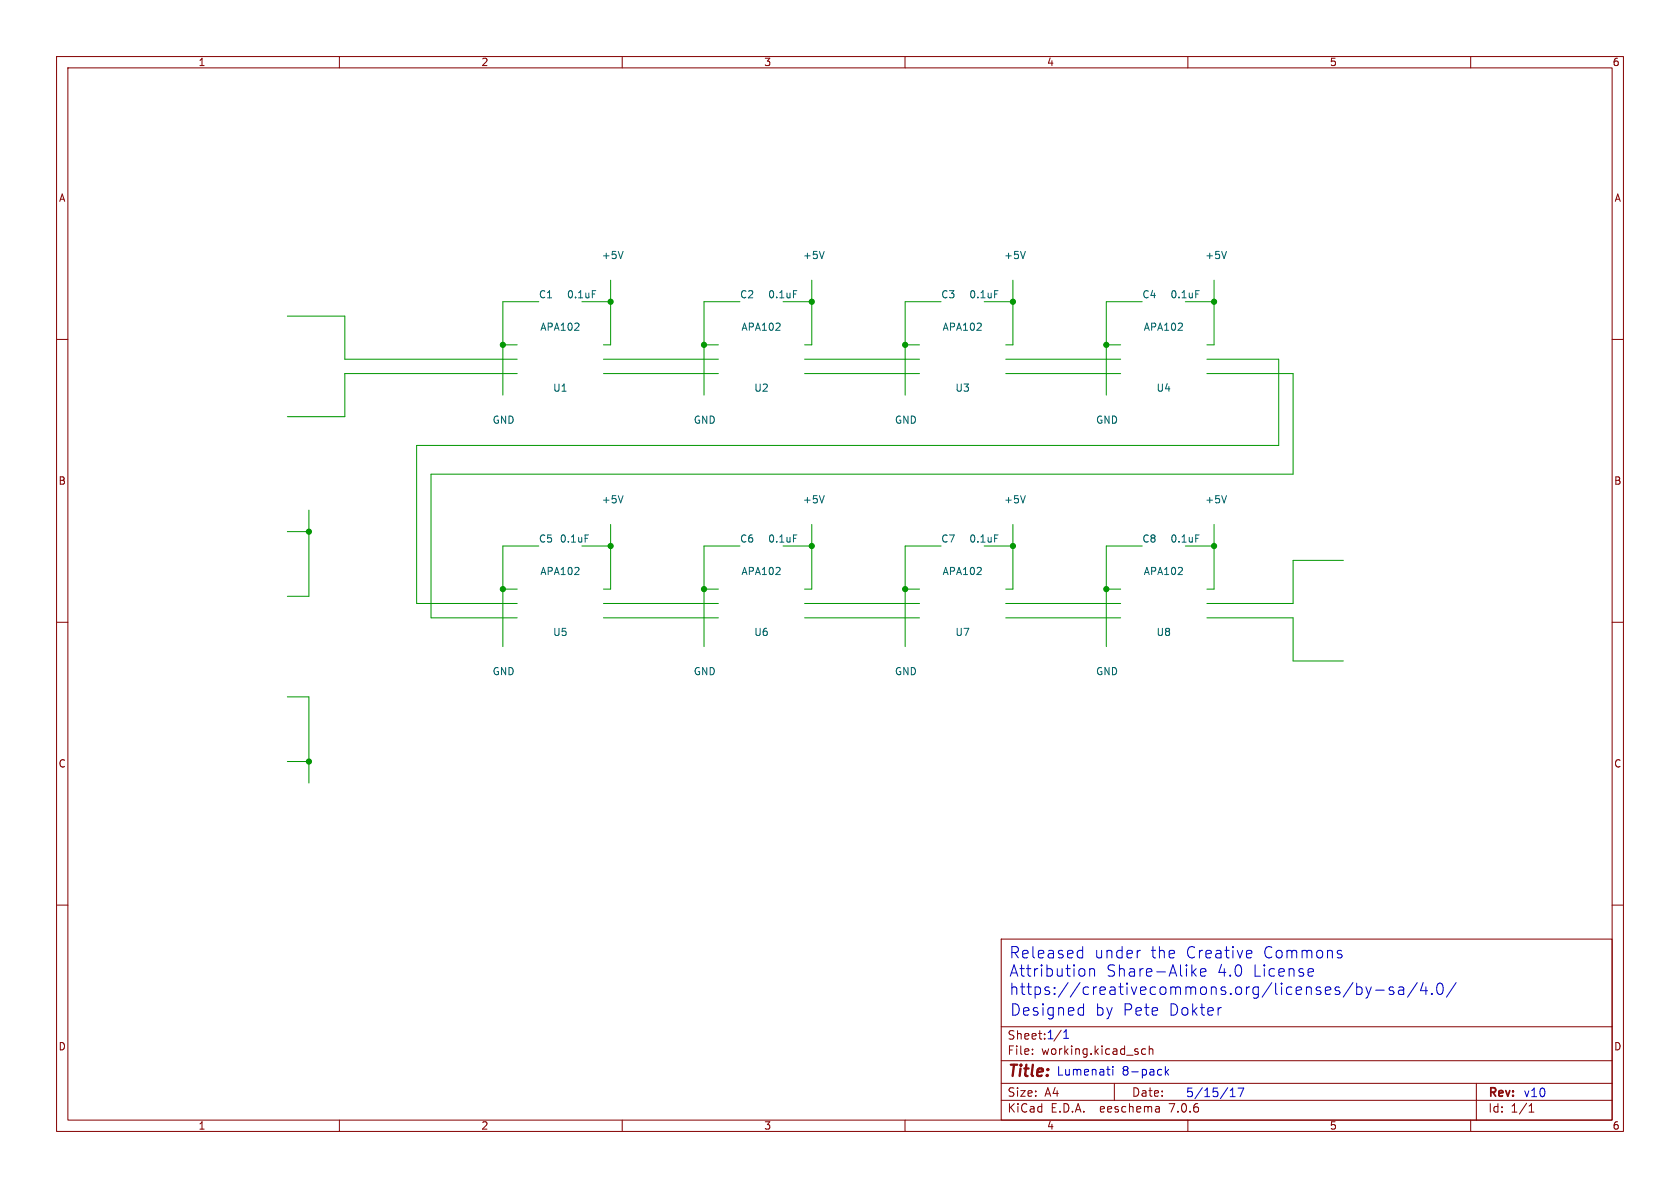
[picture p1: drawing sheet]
<svg xmlns="http://www.w3.org/2000/svg" width="297mm" height="210mm" viewBox="0 0 297 210" stroke-linecap="round" stroke-linejoin="round" font-family="sans-serif">
<g fill="none" stroke="#840000" stroke-width=".18">
<path d="M10 10h277v190h-277zM12 12h273v186h-273zM60 10v2M110 10v2M160 10v2M210 10v2M260 10v2M10 60h2M285 60h2M10 110h2M285 110h2M10 160h2"/>
<path d="M285 160h2M177 166h108v32h-108zM60 198v2M110 198v2M160 198v2M177 194.5h108M177 191.5h108M177 187.5h108M177 181.5h108M182.5 186.3v.1M182.5 185.5v.1M197 191.5v3"/>
<path d="M202.5 185.5l-.4-.1-.3 .3v.4l.2 .2h.5M203.2 185.5l.2-.1 .3 .1 .1 .9M203.2 184.9v1.5M204.9 195.7l.1 .9M205 196.5l-.2 .1M205 196h-.2M210 198v2M260 198v2M261 191.5v6.5M270.3 196.6h.9M270.3 195.5l.4-.4v1.5"/>
</g>
<g fill="none" stroke="#0000c2" stroke-width=".18">
<path d="M190.8 168l.6 .1M191 178.1l.6 .1M191.4 167.3v2M191.4 169.2l-.6 .1M191.6 177.4v2.1M191.6 179.4l-.6 .1M191.6 171.3l.2 .3v.6l-.2 .3M192.6 171.4a.5 .5 0 0 1 .9 .1v1.1M192.6 171.2v1.4M201.4 168h.2M210.9 171.8l.6 .8M211.5 171.2l-.8 .8"/>
<path d="M212.2 171.9l1-.2-.1-.4-.6-.1-.3 .3 .1 1 .2 .1 .6-.1M215.7 178.1h.2M220.6 168l.6 .1 .1 .4-.9 .2M221.2 169.2l-.6 .1M231.9 171.2l.2 .1 .1 .4-1 .2M232.1 172.5l-.2 .1M236.7 168.7l.5 .1 .1 .2-.3 .3h-.4M236.7 168l.5 .1M239.2 173.7l-1.7 2.6M239.8 173.8v2M239.8 174.6l.6-.1 .4 .3v.6l-.2 .3-.2 .1-.6-.1M241.5 174.5l.5 1.3"/>
<path d="M242 175.8l-.2 .5-.3 .2M242.4 174.5l-.4 1.3M243.2 175h1.5M246.3 174.6l-.4-.1-.3 .2 .1 .3 .6 .2 .1 .2-.1 .3-.1 .1-.6-.1M247.3 174.6l.2-.1 .6 .1 .1 1.2M248.2 174.9l-.7 .1a.39 .39 0 0 0-.3 .4 .39 .39 0 0 0 .3 .4l.7-.1M250.6 173.7l-1.8 2.6M251.6 173.7l-.5 1.4h1.3M252.1 174.5v1.3M253.1 175.6l.1 .1-.1 .1M253.1 175.6l-.1 .1 .1 .1M253.1 175.6v.2"/>
<path d="M254.2 174a.48 .48 0 0 1 .5-.2 .48 .48 0 0 1 .3 .4 1.03 1.03 0 0 1-.5 1.6 1.22 1.22 0 0 1-.3-1.8zM257.4 173.7l-1.7 2.6M195.6 189h.6M195.9 190l.3 .1M196.7 188.5v.2M196.7 189v1.1M206 188.5v1.6M206.2 189.5l.4 .6M206.6 189l-.6 .6M217.5 193.9h.9M217.5 192.8l.4-.5v1.6M218.9 192.3h1l-.7 1.6"/>
</g>
<g fill="none" stroke="#009600" stroke-width=".18">
<path d="M50.8 55.9h10.2v7.6h30.4M95.2 53.3h-6.3v16.6M102.9 53.3h5M107.9 49.5v11.5h-1.2M130.8 53.3h-6.3v16.6M138.4 53.3h5.1M143.5 49.5v11.5h-1.3M166.4 53.3h-6.4v16.6M174 53.3h5.1M179.1 49.5v11.5h-1.3M201.9 53.3h-6.3v16.6M209.5 53.3h5.1"/>
<path d="M214.6 49.5v11.5h-1.2M88.9 61h2.5M91.4 66h-30.4v7.7h-10.2M106.7 63.5h20.3M106.7 66h20.3M124.5 61h2.5M142.2 63.5h20.4M142.2 66h20.4M160 61h2.6M177.8 63.5h20.3M177.8 66h20.3M195.6 61h2.5"/>
<path d="M213.4 63.5h12.7v15.2h-152.4v28h17.7M213.4 66h15.2v17.8h-152.4v25.4h15.2M50.8 94h3.8M54.6 90.2v15.2h-3.8M95.2 96.5h-6.3v17.8M102.9 96.5h5M107.9 92.7v11.4h-1.2M130.8 96.5h-6.3v17.8M138.4 96.5h5.1M143.5 92.7v11.4h-1.3M166.4 96.5h-6.4v17.8M174 96.5h5.1"/>
<path d="M179.1 92.7v11.4h-1.3M201.9 96.5h-6.3v17.8M209.5 96.5h5.1M214.6 92.7v11.4h-1.2M237.5 99.1h-8.9v7.6h-15.2M88.9 104.1h2.5M106.7 106.7h20.3M106.7 109.2h20.3M124.5 104.1h2.5M142.2 106.7h20.4M142.2 109.2h20.4M160 104.1h2.6"/>
<path d="M177.8 106.7h20.3M177.8 109.2h20.3M195.6 104.1h2.5M213.4 109.2h15.2v7.6h8.9M50.8 123.2h3.8v15.2M50.8 134.6h3.8"/>
</g>
<g fill="none" stroke="#006464" stroke-width=".18">
<path d="M104.7 51.4h.6M110.1 44.4l-.4 1.3M140.3 51.4h.6M145.7 44.4l-.4 1.3M175.8 51.4h.6M181.3 44.4l-.5 1.3M211.4 51.4h.6M216.8 44.4l-.4 1.3M103.4 94.6h.6M110.1 87.6l-.4 1.3M140.3 94.6h.6M145.7 87.6l-.4 1.3"/>
<path d="M175.8 94.6h.6M181.3 87.6l-.5 1.3M211.4 94.6h.6M216.8 87.6l-.4 1.3"/>
</g>
<g fill="#009600" stroke="#009600" stroke-width=".18">
<circle cx="160" cy="104.1" r=".46"/>
<circle cx="179.1" cy="96.5" r=".46"/>
<circle cx="143.5" cy="96.5" r=".46"/>
<circle cx="124.5" cy="61" r=".46"/>
<circle cx="88.9" cy="61" r=".46"/>
<circle cx="143.5" cy="53.3" r=".46"/>
<circle cx="107.9" cy="96.5" r=".46"/>
<circle cx="107.9" cy="53.3" r=".46"/>
<circle cx="179.1" cy="53.3" r=".46"/>
<circle cx="214.6" cy="53.3" r=".46"/>
<circle cx="195.6" cy="61" r=".46"/>
<circle cx="160" cy="61" r=".46"/>
<circle cx="54.6" cy="94" r=".46"/>
<circle cx="88.9" cy="104.1" r=".46"/>
<circle cx="54.6" cy="134.6" r=".46"/>
<circle cx="124.5" cy="104.1" r=".46"/>
<circle cx="214.6" cy="96.5" r=".46"/>
<circle cx="195.6" cy="104.1" r=".46"/>
</g>
<g font-size="2.8" fill="#0000c2">
<text x="178.3" y="169.6">Released</text>
<text x="178.3" y="172.8">Attribution</text>
<text x="193.4" y="169.6">under</text>
<text x="195.5" y="172.8">Share-Alike</text>
<text x="203.4" y="169.6">the</text>
<text x="209.6" y="169.6">Creative</text>
<text x="215.1" y="172.8">4.0</text>
<text x="221.5" y="172.8">License</text>
<text x="223.3" y="169.6">Commons</text>
<text x="178.3" y="176.1">https://creativecommons.org/licenses/by-sa/4.0/</text>
<text x="178.5" y="179.7">Designed</text>
<text x="193.5" y="179.7">by</text>
<text x="198.4" y="179.7">Pete</text>
<text x="206.6" y="179.7">Dokter</text>
</g>
<text font-size="2.8" fill="#840000" x="178" y="190.9">Title:</text>
<g font-size="2.1" fill="#0000c2">
<text x="178" y="184">Sheet: 1/ 1</text>
<text x="186.7" y="190.2">Lumenati</text>
<text x="198.3" y="190.2">8-pack</text>
<text x="209.5" y="194.1">5/15/17</text>
<text x="269.2" y="194.1">v10</text>
</g>
<g font-size="2.1" fill="#840000">
<text x="178" y="186.7">File:</text>
<text x="184.1" y="186.7">working.kicad_sch</text>
<text x="178" y="196.9">KiCad</text>
<text x="178" y="194.1">Size:</text>
<text x="184.7" y="194.1">A4</text>
<text x="185.7" y="196.9">E.D.A.</text>
<text x="194.6" y="196.9">eeschema</text>
<text x="200" y="194.1">Date:</text>
<text x="207" y="196.9">7.0.6</text>
<text x="263" y="194.3">Rev:</text>
<text x="263" y="196.9">Id:</text>
<text x="267.1" y="196.9">1/1</text>
</g>
<g font-size="1.8" fill="#840000">
<text x="35" y="11.9">1</text>
<text x="85" y="11.9">2</text>
<text x="135" y="11.9">3</text>
<text x="185" y="11.9">4</text>
<text x="235" y="11.9">5</text>
<text x="285" y="11.9">6</text>
<text x="10.3" y="35.9">A</text>
<text x="285.3" y="35.9">A</text>
<text x="10.3" y="85.9">B</text>
<text x="285.3" y="85.9">B</text>
<text x="10.3" y="135.9">C</text>
<text x="285.3" y="135.9">C</text>
<text x="10.3" y="185.9">D</text>
<text x="285.3" y="185.9">D</text>
<text x="35" y="199.9">1</text>
<text x="85" y="199.9">2</text>
<text x="135" y="199.9">3</text>
<text x="185" y="199.9">4</text>
<text x="235" y="199.9">5</text>
<text x="285" y="199.9">6</text>
</g>
<g font-size="1.8" fill="#006464">
<text x="106.3" y="46">+5V</text>
<text x="141.9" y="46">+5V</text>
<text x="177.4" y="46">+5V</text>
<text x="213" y="46">+5V</text>
<text x="95.2" y="52.9">C1</text>
<text x="100.1" y="52.9">0.1uF</text>
<text x="130.7" y="52.9">C2</text>
<text x="135.7" y="52.9">0.1uF</text>
<text x="166.3" y="52.9">C3</text>
<text x="171.3" y="52.9">0.1uF</text>
<text x="201.9" y="52.9">C4</text>
<text x="206.8" y="52.9">0.1uF</text>
<text x="95.4" y="58.7">APA102</text>
<text x="131" y="58.7">APA102</text>
<text x="166.5" y="58.7">APA102</text>
<text x="202.1" y="58.7">APA102</text>
<text x="97.7" y="69.4">U1</text>
<text x="133.2" y="69.4">U2</text>
<text x="168.8" y="69.4">U3</text>
<text x="204.4" y="69.4">U4</text>
<text x="87" y="75.1">GND</text>
<text x="122.6" y="75.1">GND</text>
<text x="158.1" y="75.1">GND</text>
<text x="193.7" y="75.1">GND</text>
<text x="106.3" y="89.2">+5V</text>
<text x="141.9" y="89.2">+5V</text>
<text x="177.4" y="89.2">+5V</text>
<text x="213" y="89.2">+5V</text>
<text x="95.2" y="96.1">C5</text>
<text x="95.4" y="101.9">APA102</text>
<text x="98.9" y="96.1">0.1uF</text>
<text x="130.7" y="96.1">C6</text>
<text x="131" y="101.9">APA102</text>
<text x="135.7" y="96.1">0.1uF</text>
<text x="166.3" y="96.1">C7</text>
<text x="166.5" y="101.9">APA102</text>
<text x="171.3" y="96.1">0.1uF</text>
<text x="201.9" y="96.1">C8</text>
<text x="202.1" y="101.9">APA102</text>
<text x="206.8" y="96.1">0.1uF</text>
<text x="97.7" y="112.6">U5</text>
<text x="133.2" y="112.6">U6</text>
<text x="168.8" y="112.6">U7</text>
<text x="204.4" y="112.6">U8</text>
<text x="87" y="119.6">GND</text>
<text x="122.6" y="119.6">GND</text>
<text x="158.1" y="119.6">GND</text>
<text x="193.7" y="119.6">GND</text>
</g>
</svg>
